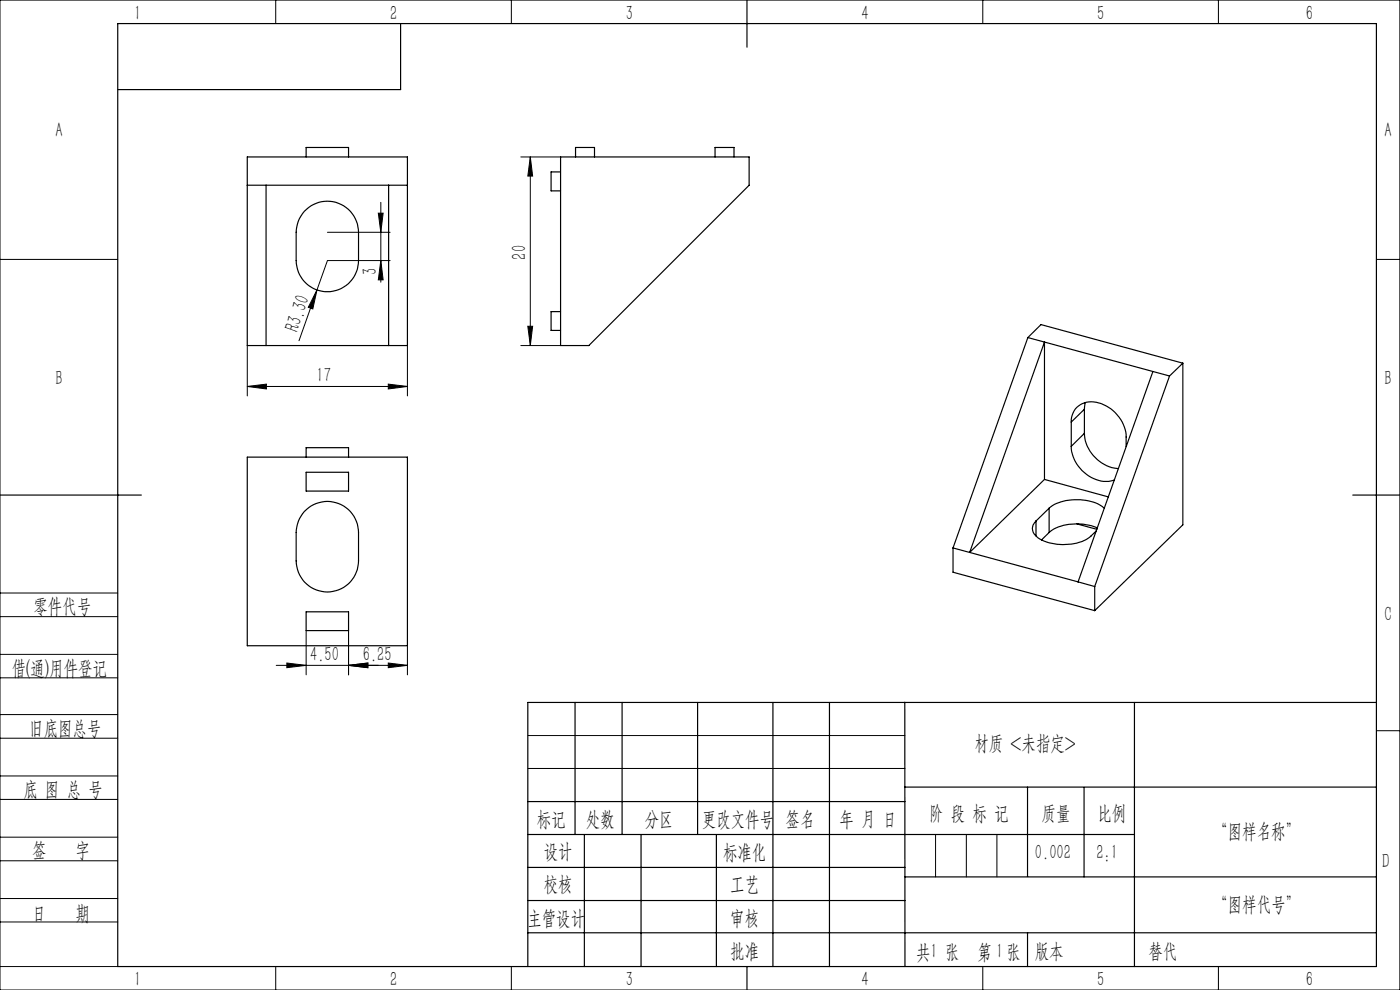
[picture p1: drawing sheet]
<svg xmlns="http://www.w3.org/2000/svg" width="297mm" height="210mm" viewBox="0 0 297 210" stroke-linecap="round" stroke-linejoin="round" font-family="sans-serif">
<g fill="none" stroke="#000" stroke-width=".21">
<path d="M0 0h297v210h-297zM58.5 0v5M108.5 0v5M208.5 0v5M258.5 0v5M110.5 33.3h8.4M112.5 33.3l.5 4.1h-1zM112.5 33.3v40M0 55h25M69.5 49.3h13.3M80.3 45.2h1l-.5 4.1zM80.8 42.9v17"/>
<path d="M80.8 55.3l.5 4.1h-1zM82.8 55.3h-13.3l-6.1 17M292 55h5M52.5 73.3v10.7M67.2 61.5l-.8 4-1-.3zM86.4 73.3v10.7M110.5 73.3h8.4M112 69.2h1l-.5 4.1zM52.5 82l4-.5v1zM52.5 82h33.9M82.4 81.5l4 .5-4 .5zM0 138.8h25"/>
<path d="M0 125.8h25M0 130.8h25M64.9 133.8v9.3M73.9 133.8v9.3M86.4 137v6.1M0 143.8h25M0 156.6h25M0 151.6h25M60.9 140.6l4 .5-4 .5zM73.9 141.1l4.1-.5v1zM82.4 140.6l4 .5-4 .5zM86.4 141.1h-27.8"/>
<path d="M112 156h80M292 155h5M0 169.6h25M0 164.6h25M0 177.6h25M112 163h80M198.5 177v9M205 177v9M211.5 177v9M0 182.6h25M0 190.6h25M0 195.6h25"/>
<path d="M0 205h25M58.5 205v5M108.5 205v5M208.5 205v5M258.5 205v5"/>
</g>
<g fill="none" stroke="#000" stroke-width=".25">
<path d="M25 5h267v200h-267zM85 5v14h-60M158.5 0v10M52.5 33.3h33.9v40h-33.9zM52.5 39.3h33.9M56.4 39.3v34M64.9 33.3v-2h9v2M82.4 39.3v34M118.9 33.3h40v6l-34 34h-6zM118.9 36.5h-2v4h2M122.1 33.3v-2h4v2M151.7 33.3v-2h4v2"/>
<path d="M64.6 44.8a6.6 6.6 0 0 1 7.2-1.7 6.6 6.6 0 0 1 4.3 6.2v6a6.6 6.6 0 0 1-6.7 6.6 6.6 6.6 0 0 1-6.6-6.6v-6a6.8 6.8 0 0 1 1.8-4.5zM118.9 66.1h-2v4h2M218.1 71.6l-15.9 44.6M218.1 71.6l3.5 1M218.1 71.6l2.7-2.7 30.1 8.1M221.6 72.6l26.5 7.2M221.6 72.6v29.1M221.6 72.6l-15.9 44.6 15.9-15.5M244.6 78.8l-15.9 44.6M248.1 79.8l-15.9 44.6M250.9 77l-2.8 2.8M250.9 77v34.3l-18.7 18.2"/>
<path d="M52.5 97h33.9v40h-33.9zM64.9 97v-2h9v2M227.3 94.7a7.8 7.8 0 0 0 7.9 7.4l1.2-.3M227.3 89.5a4.2 4.2 0 0 1 5.8-4 8.1 8.1 0 0 1 5.8 7.2v2M227.3 89.5v5.2M230 91.9a8.1 8.1 0 0 0 7.2 7.5M230 86.8l-2.7 2.7M230 91.9l-2.7 2.8M230 86.8v5.1M230.2 85.4l-.2 1.4M0 105h30M64.6 108.5a6.6 6.6 0 0 1 7.2-1.7 6.6 6.6 0 0 1 4.3 6.2v6a6.6 6.6 0 0 1-6.7 6.6 6.6 6.6 0 0 1-6.6-6.6v-6a6.8 6.8 0 0 1 1.8-4.5z"/>
<path d="M64.9 100.2h9v4h-9zM202.2 116.2l26.5 7.2M202.2 116.2v5.2l30 8.1M219.8 110.5a2.18 2.18 0 0 0 .4 3.6 10.8 10.8 0 0 0 10.9-.1l1.5-1.4M219.8 110.5v3.2M221.6 101.7l13.5 3.7M222.6 107.8a10.1 10.1 0 0 1 8.9-1.4l1.5 .5 1.3 .9M222.6 107.8l-2.8 2.7M222.6 107.8v5.2M222.6 113l-1.7 1.5M228.5 111.1l4.2 1.2M232.8 112a11.3 11.3 0 0 0-9.9 .7l-.3 .3"/>
<path d="M287 105h10M64.9 129.8h9v4h-9zM228.7 123.4l3.5 1M232.2 124.4v5.1M122 149v28M132 149v28M148 149v28M164 149v56M176 149v56M191.9 149l.1 56M240.7 149v56M292 149h-180v56"/>
<path d="M112 177h128.7M112 170h80M124 177v28M136 177v28M152 177v28M191.9 167h100.1M218 167v18.9M230 167v19M112 197.9h180M112 184h80M112 191h80M192 186h100"/>
<path d="M218 197.9v7.1M158.5 205v5"/>
</g>
<g fill="#000">
<path d="M67.2 61.5l-.8 4-1-.3z"/>
<path d="M80.3 45.2h1l-.5 4.1zM80.8 55.3l.5 4.1h-1z"/>
<path d="M112 69.2h1l-.5 4.1zM112.5 33.3l.5 4.1h-1z"/>
<path d="M82.4 81.5l4 .5-4 .5zM52.5 82l4-.5v1zM73.9 141.1l4.1-.5v1zM60.9 140.6l4 .5-4 .5z"/>
<path d="M73.9 141.1l4.1-.5v1zM82.4 140.6l4 .5-4 .5z"/>
</g>
<g font-size="4.4">
<text x="28.5" y="4.1">1</text>
<text x="82.7" y="4.1">2</text>
<text x="132.7" y="4.1">3</text>
<text x="182.7" y="4.1">4</text>
<text x="232.7" y="4.1">5</text>
<text x="277" y="4.1">6</text>
<text x="11.7" y="29.1">A</text>
<text x="293.7" y="29.1">A</text>
<text x="79.9" y="58.3" transform="rotate(-90 79.9 58.3)">3</text>
<text x="111.6" y="55.1" transform="rotate(-90 111.6 55.1)">20</text>
<text x="63.2" y="70.5" transform="rotate(-71 63.2 70.5)">R3.30</text>
<text x="11.7" y="81.6">B</text>
<text x="67.2" y="81.1">17</text>
<text x="293.7" y="81.6">B</text>
<text x="7.1" y="130.1">零件代号</text>
<text x="293.7" y="131.6">C</text>
<text x="2.5" y="143.2">借(通)用件登记</text>
<text x="65.8" y="140.2">4.50</text>
<text x="77" y="140.2">6.25</text>
<text x="6.2" y="155.8">旧底图总号</text>
<text x="206.7" y="159.1">材质 &lt;未指定&gt;</text>
<text x="5" y="168.9">底 图 总 号</text>
<text x="197.1" y="173.8">阶 段 标 记</text>
<text x="221" y="173.8">质量</text>
<text x="232.8" y="173.8">比例</text>
<text x="113.9" y="175.2">标记</text>
<text x="124.3" y="175.2">处数</text>
<text x="136.8" y="175.2">分区</text>
<text x="148.9" y="175.2">更改文件号</text>
<text x="166.7" y="175.2">签名</text>
<text x="178.1" y="175.2">年 月 日</text>
<text x="257.4" y="177.9">“图样名称”</text>
<text x="6.8" y="181.9">签</text>
<text x="16" y="181.9">字</text>
<text x="115.3" y="182.1">设计</text>
<text x="153.4" y="182.2">标准化</text>
<text x="219.6" y="182.1">0.002</text>
<text x="232.6" y="182.1">2:1</text>
<text x="293.2" y="184.1">D</text>
<text x="115.3" y="189">校核</text>
<text x="154.9" y="189">工艺</text>
<text x="6.8" y="195.2">日</text>
<text x="16" y="195.2">期</text>
<text x="111.9" y="196.2">主管设计</text>
<text x="154.9" y="196.2">审核</text>
<text x="257.4" y="193.2">“图样代号”</text>
<text x="154.9" y="203.1">批准</text>
<text x="194.4" y="203.4">共 张</text>
<text x="197.4" y="203.1">1</text>
<text x="207.4" y="203.4">第 张</text>
<text x="211.3" y="203.1">1</text>
<text x="219.5" y="203.1">版本</text>
<text x="243.6" y="203.1">替代</text>
<text x="28.5" y="209.1">1</text>
<text x="82.7" y="209.1">2</text>
<text x="132.7" y="209.1">3</text>
<text x="182.7" y="209.1">4</text>
<text x="232.7" y="209.1">5</text>
<text x="277" y="209.1">6</text>
</g>
</svg>
